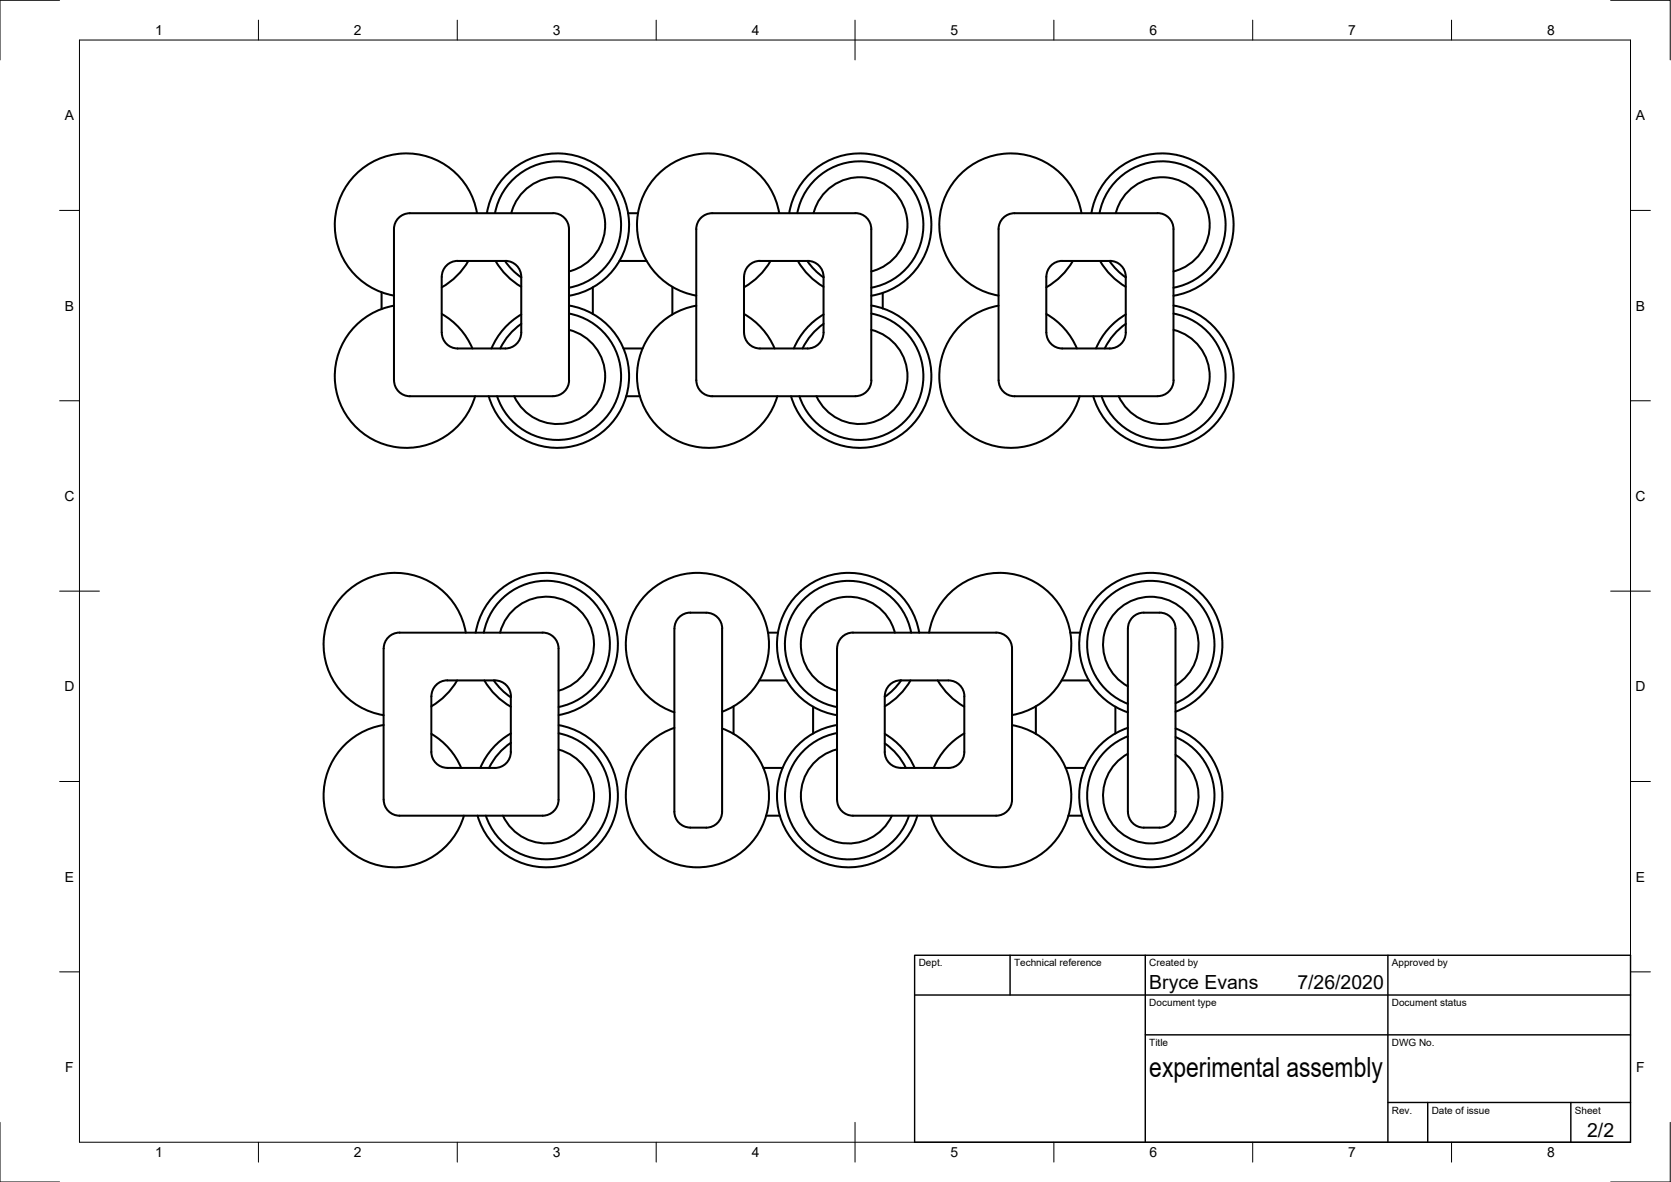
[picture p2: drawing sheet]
<svg xmlns="http://www.w3.org/2000/svg" width="420mm" height="297mm" viewBox="0 0 420 297" stroke-linecap="round" stroke-linejoin="round" font-family="sans-serif">
<!-- layer: Visible -->
<g fill="none" stroke="#000" stroke-width=".51">
<path d="M100.2 54.7a4 4 0 0 1 2.9-1.1h36a4 4 0 0 1 4 4v38a4 4 0 0 1-4 4h-36a4 4 0 0 1-4-4v-38a4 4 0 0 1 1.1-2.9zM119.9 53.6a18 18 0 0 0-30.4-9.8 18 18 0 0 0 9.6 30.5M122.4 53.6a18 18 0 0 1 30.5-9.7 18 18 0 0 1-9.8 30.4M124.5 53.6a16 16 0 0 1 27-8.3 16 16 0 0 1-8.4 27M128.6 53.6a12 12 0 0 1 20.1-5.5 12 12 0 0 1-5.6 20.1M157.9 53.6h2.5M195.9 53.6a18 18 0 0 0-30.4-9.8 18 18 0 0 0 9.6 30.5M198.4 53.6a18 18 0 0 1 30.5-9.7 18 18 0 0 1-9.8 30.4M200.5 53.6a16 16 0 0 1 27-8.3 16 16 0 0 1-8.4 27M204.6 53.6a12 12 0 0 1 20.1-5.5 12 12 0 0 1-5.6 20.1M215.1 53.6h-36a4 4 0 0 0-4 4v38a4 4 0 0 0 4 4h36M215.1 53.6a4 4 0 0 1 4 4v38a4 4 0 0 1-4 4"/>
<path d="M271.9 53.6a18 18 0 0 0-30.4-9.8 18 18 0 0 0 9.6 30.5M274.4 53.6a18 18 0 0 1 30.5-9.7 18 18 0 0 1-9.8 30.4M276.5 53.6a16 16 0 0 1 27-8.3 16 16 0 0 1-8.4 27M280.6 53.6a12 12 0 0 1 20.1-5.5 12 12 0 0 1-5.6 20.1M95.9 73.5v4.2M99.1 76.8a18 18 0 0 0-10.3 29.8 18 18 0 0 0 30.7-7M111.1 78.9a18 18 0 0 1 7.7 8.7M115.1 65.6h12M115.1 65.6a4 4 0 0 0-4 4v14M117.8 65.6a18 18 0 0 1-6.7 6.6M124.6 65.6a18 18 0 0 0 6.5 6.5M127 65.6a16 16 0 0 0 4.1 4.1"/>
<path d="M127.1 65.6a4 4 0 0 1 4 4v14M131.1 79a18 18 0 0 0-7.5 8.6M143.1 78.8a16 16 0 0 1 9.1 26.2 16 16 0 0 1-27.2-5.4M143.1 76.8a18 18 0 0 1 10.6 29.7 18 18 0 0 1-30.8-6.9M149.1 72.2v6.7M155.7 65.6h6.9M169.1 72.1v6.9M175.1 76.8a18 18 0 0 0-10.3 29.8 18 18 0 0 0 30.7-7M187.1 78.9a18 18 0 0 1 7.7 8.7M193.8 65.6a18 18 0 0 1-6.7 6.6M200.6 65.6a18 18 0 0 0 6.5 6.5M203 65.6a16 16 0 0 0 4.1 4.1"/>
<path d="M207.1 79a18 18 0 0 0-7.5 8.6M219.1 78.8a16 16 0 0 1 9.2 26.2 16 16 0 0 1-27.3-5.4M219.1 76.8a18 18 0 0 1 10.6 29.7 18 18 0 0 1-30.8-6.9M222 73.6v3.9M251.1 76.8a18 18 0 0 0-10.3 29.8 18 18 0 0 0 30.7-7M263.1 78.9a18 18 0 0 1 7.7 8.7M269.8 65.6a18 18 0 0 1-6.7 6.6M276.6 65.6a18 18 0 0 0 6.5 6.5M279 65.6a16 16 0 0 0 4.1 4.1M279.1 65.6h-12a4 4 0 0 0-4 4v14M279.1 65.6a4 4 0 0 1 4 4v14M283.1 79a18 18 0 0 0-7.5 8.6"/>
<path d="M295.1 78.8a16 16 0 0 1 9.1 26.2 16 16 0 0 1-27.2-5.4M295.1 76.8a18 18 0 0 1 10.5 29.7 18 18 0 0 1-30.7-6.9M111.1 83.6a4 4 0 0 0 4 4M115.1 87.6h12M131.1 83.6a4 4 0 0 1-4 4M131.1 81.4a16 16 0 0 0-5.3 6.2M143.1 82.9a12 12 0 0 1 6.3 19.3 12 12 0 0 1-20.1-2.6M156.8 87.6h4.8M157.5 99.6h3.4M187.1 83.6v-14a4 4 0 0 1 4-4h12a4 4 0 0 1 4 4v14M187.1 83.6a4 4 0 0 0 4 4h12a4 4 0 0 0 4-4M207.1 81.4a16 16 0 0 0-5.3 6.2"/>
<path d="M219.1 82.9a12 12 0 0 1 6.3 19.3 12 12 0 0 1-20.1-2.6M251.1 95.6a4 4 0 0 0 4 4h36a4 4 0 0 0 4-4v-38a4 4 0 0 0-4-4h-36a4 4 0 0 0-4 4v38M263.1 83.6a4 4 0 0 0 4 4h12M283.1 83.6a4 4 0 0 1-4 4M283.1 81.4a16 16 0 0 0-5.3 6.2M295.1 82.9a12 12 0 0 1 6.3 19.3 12 12 0 0 1-20.1-2.6M117.1 159a18 18 0 0 0-30.5-9.7 18 18 0 0 0 9.9 30.4M119.6 159a18 18 0 0 1 30.4-9.8 18 18 0 0 1-9.5 30.5M121.6 159a16 16 0 0 1 27.1-8.4 16 16 0 0 1-8.2 27.1M125.7 159a12 12 0 0 1 20.1-5.6 12 12 0 0 1-5.3 20.2M181.6 158v46a4 4 0 0 1-4 4h-4M181.6 158a4 4 0 0 0-4-4h-4a4 4 0 0 0-4 4v46a4 4 0 0 0 4 4"/>
<path d="M193.1 159h2.5M225 159a12 12 0 0 0-20.1-5.5 12 12 0 0 0 5.6 20.1M229.1 159a16 16 0 0 0-27.1-8.3 16 16 0 0 0 8.5 27M231.1 159a18 18 0 0 0-30.5-9.7 18 18 0 0 0 9.9 30.4M233.6 159a18 18 0 0 1 30.5-9.8 18 18 0 0 1-9.6 30.5M250.5 159h-36a4 4 0 0 0-4 4v38a4 4 0 0 0 4 4h36M250.5 159a4 4 0 0 1 4 4v38a4 4 0 0 1-4 4M269.1 159h2.5M283.6 158v46M291.6 154h-4a4 4 0 0 0-4 4M291.6 154a4 4 0 0 1 4 4v46a4 4 0 0 1-4 4M96.5 163v38"/>
<path d="M96.5 163a4 4 0 0 1 4-4h36a4 4 0 0 1 3.9 4v38a4 4 0 0 1-4 4h-35.9a4 4 0 0 1-4-4M108.5 175v14a4 4 0 0 0 4 4h11.9a4 4 0 0 0 4-4v-14M108.5 175a4 4 0 0 1 4-4h11.9a4 4 0 0 1 4.1 4M114.9 171a18 18 0 0 1-6.4 6.5M121.8 171a18 18 0 0 0 6.7 6.6M124.1 171a16 16 0 0 0 4.4 4.3M181.6 178.9a18 18 0 0 0 8.1-27.8 18 18 0 0 0-29 .3 18 18 0 0 0 8.9 27.6M184.4 177.5v6.9M190.9 171h6.9M204.4 177.6v6.7M226.6 171a16 16 0 0 1-4.1 4.1M229 171a18 18 0 0 1-6.5 6.5"/>
<path d="M235.8 171a18 18 0 0 0 6.7 6.6M242.5 175a4 4 0 0 0-4-4h-12a4 4 0 0 0-4 4v14a4 4 0 0 0 4 4h12a4 4 0 0 0 4-4v-14M260.5 177.5v6.9M266.9 171h6.9M280.5 177.6v6.7M295.6 178.9a18 18 0 0 0 8.1-27.8 18 18 0 0 0-29 .3 18 18 0 0 0 8.9 27.6M295.6 176.7a16 16 0 0 0 6.3-24.6 16 16 0 0 0-25.4 .3 16 16 0 0 0 7.1 24.5M295.6 172.2a12 12 0 0 0 2.8-18.1 12 12 0 0 0-18.4 .3 12 12 0 0 0 3.6 18.1M96.5 182.2a18 18 0 0 0-10.6 29.7 18 18 0 0 0 30.8-6.9M108.5 184.4a18 18 0 0 1 7.5 8.6M128.5 184.3a18 18 0 0 0-7.7 8.7M128.5 186.7a16 16 0 0 0-5.5 6.3"/>
<path d="M140.5 188.4a12 12 0 0 1 6 19.3 12 12 0 0 1-20-2.7M140.5 184.3a16 16 0 0 1 8.8 26.3 16 16 0 0 1-27.1-5.6M140.5 182.2a18 18 0 0 1 10.3 29.8 18 18 0 0 1-30.7-7M169.6 182.9a18 18 0 0 0-8.9 27.6 18 18 0 0 0 29 .4 18 18 0 0 0-8.1-27.8M191.9 193h4.9M210.5 182.2a18 18 0 0 0-10.6 29.7 18 18 0 0 0 30.8-6.9M210.5 184.2a16 16 0 0 0-9.2 26.3 16 16 0 0 0 27.3-5.5M210.5 188.3a12 12 0 0 0-6.4 19.3 12 12 0 0 0 20.2-2.6M222.5 186.8a16 16 0 0 1 5.3 6.2M222.5 184.4a18 18 0 0 1 7.5 8.6M242.5 184.3a18 18 0 0 0-7.7 8.7M254.5 182.2a18 18 0 0 1 10.3 29.8 18 18 0 0 1-30.7-7"/>
<path d="M267.9 193h4.9M283.6 185a16 16 0 0 0-7.1 24.5 16 16 0 0 0 25.4 .4 16 16 0 0 0-6.3-24.7M283.6 189.4a12 12 0 0 0-3.6 18.1 12 12 0 0 0 18.4 .4 12 12 0 0 0-2.8-18.2M283.6 182.9a18 18 0 0 0-8.9 27.6 18 18 0 0 0 29 .4 18 18 0 0 0-8.1-27.8M192.6 205h3.5M268.6 205h3.5M283.6 204a4 4 0 0 0 4 4h4"/>
</g>
<!-- layer: Border -->
<g fill="none" stroke="#000" stroke-width=".25">
<path d="M15 .1h-15v15M20 10.1h390v276.9h-390zM65 5.1v5M115 5.1v5M165 5.1v5M215 5.1v10M265 5.1v5M315 5.1v5M365 5.1v5M405 .1h15v15M15 52.9h5M410 52.9h5"/>
<path d="M15 100.7h5M410 100.7h5M15 148.6h10M405 148.6h10M15 196.4h5M410 196.4h5M15 244.2h5M410 244.2h5M0 282.1v14.9h15M65 287v5M115 287v5M165 287v5"/>
<path d="M215 282.1v9.9M265 287v5M315 287v5M365 287v5M420 282.1v14.9h-15"/>
</g>
<!-- layer: TitleBlock -->
<path d="M230 240.1h180v46.9h-180zM230 250h180M254 240.1v9.9M288 240.1v46.9M349 240.1v46.9M288 260.1h122M349 277.1h61M359 277.1v9.9M395 277.1v9.9" fill="none" stroke="#000" stroke-width=".36"/>
<text font-size="7" x="289" y="270.6">experimental assembly</text>
<g font-size="4.9">
<text x="289" y="248.5">Bryce Evans</text>
<text x="326.2" y="248.5">7/26/2020</text>
<text x="399.1" y="285.7">2/2</text>
</g>
<g font-size="3.5">
<text x="39" y="8.8">1</text>
<text x="89" y="8.8">2</text>
<text x="139" y="8.8">3</text>
<text x="189" y="8.8">4</text>
<text x="239" y="8.8">5</text>
<text x="289" y="8.8">6</text>
<text x="339" y="8.8">7</text>
<text x="389" y="8.8">8</text>
<text x="16.3" y="30.2">A</text>
<text x="411.3" y="30.2">A</text>
<text x="16.3" y="78">B</text>
<text x="411.3" y="78">B</text>
<text x="16.2" y="125.9">C</text>
<text x="411.2" y="125.9">C</text>
<text x="16.2" y="173.7">D</text>
<text x="411.2" y="173.7">D</text>
<text x="16.3" y="221.6">E</text>
<text x="411.3" y="221.6">E</text>
<text x="16.4" y="269.4">F</text>
<text x="411.4" y="269.4">F</text>
<text x="39" y="290.8">1</text>
<text x="89" y="290.8">2</text>
<text x="139" y="290.8">3</text>
<text x="189" y="290.8">4</text>
<text x="239" y="290.8">5</text>
<text x="289" y="290.8">6</text>
<text x="339" y="290.8">7</text>
<text x="389" y="290.8">8</text>
</g>
<g font-size="2.5">
<text x="231" y="242.9">Dept.</text>
<text x="255" y="242.9">Technical reference</text>
<text x="289" y="242.9">Created by</text>
<text x="350" y="242.9">Approved by</text>
<text x="289" y="252.8">Document type</text>
<text x="350" y="252.8">Document status</text>
<text x="289" y="262.9">Title</text>
<text x="350" y="262.9">DWG No.</text>
<text x="350" y="279.9">Rev.</text>
<text x="360" y="279.9">Date of issue</text>
<text x="396" y="279.9">Sheet</text>
</g>
</svg>
